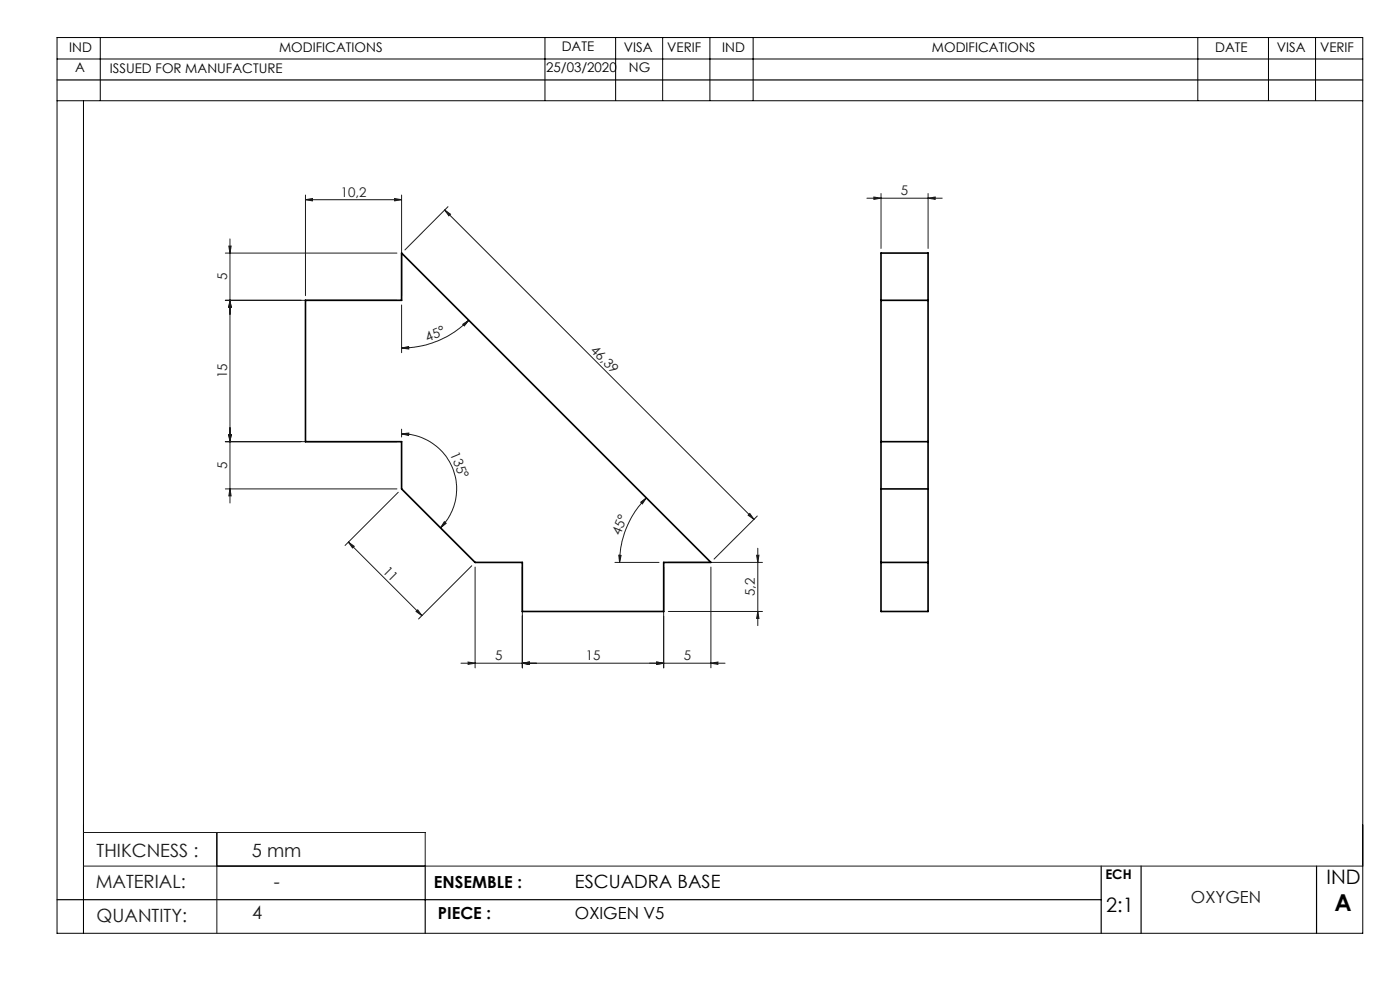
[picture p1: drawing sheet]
<svg xmlns="http://www.w3.org/2000/svg" width="297mm" height="210mm" viewBox="0 0 297 210" stroke-linecap="round" stroke-linejoin="round" font-family="sans-serif">
<g fill="none" stroke="#191924" stroke-width=".21">
<path d="M47.8 53.7h36.4M48.5 52.2h.5l-.2 1.5zM48.8 50.7v56M64.8 42.4l1.5-.3v.5zM64.8 41.4v21.3M64.8 42.4h20.4M83.7 42.1l1.5 .3-1.5 .2zM85.2 41.4v21.3M94.3 44.5l1.3 .9-.4 .4zM94.3 44.5l65.6 65.7M95 43.8l-9.1 9.2M183.9 42h16"/>
<path d="M185.4 41.8l1.5 .2-1.5 .3zM186.9 41.1v11.6M196.9 42l1.5-.2v.5zM196.9 41.1v11.6M47.8 63.7h36.4M48.8 63.7l.2 1.5h-.5zM85.2 73.8l1.5-.3v.5zM85.2 64.7v10.1M98.2 68.8l1.2-.9-.9 1.2zM99.4 67.9a20.1 20.1 0 0 1-14.2 5.9M47.8 93.7h36.4M48.5 92.2h.5l-.2 1.5z"/>
<path d="M85.2 92l1.5-.1v.5zM85.2 92a11.7 11.7 0 0 1 10.8 7.2 11.7 11.7 0 0 1-2.5 12.8M85.2 91v1.7M47.8 103.7h36.4M48.8 103.7l.2 1.5h-.5zM73.9 115l1.2 .9-.3 .3zM73.9 115l15.6 15.6M84.5 104.4l-11.3 11.3M94.3 110.7l.4 .3-1.2 1zM130.5 119.3h9.3M131.3 117.8h.5l-.4 1.5zM135.9 106.5l1.2-.9-.8 1.3z"/>
<path d="M137.1 105.6a19.4 19.4 0 0 0-5.7 13.7M141.8 119.3h19.9M158.7 109.3l.4-.4 .8 1.3zM160.5 117.8h.5l-.2 1.5zM160.7 109.5l-9.2 9.1M160.8 116.3v16.4M88.3 129.7l.3-.3 .9 1.2zM100.1 120l-11.3 11.3M100.8 120.3v21.4M110.8 120.3v21.4M140.8 120.3v21.4M141.8 129.7h19.9"/>
<path d="M150.8 120.3v21.4M160.8 129.7l.2 1.5h-.5zM97.8 140.7h56M99.3 140.4l1.5 .3-1.5 .2zM110.8 140.7l1.5-.3v.5zM139.3 140.4l1.5 .3-1.5 .2zM150.8 140.7l1.5-.3v.5zM17.7 176.6h72.5v7.1M46 176.6v21.4M17.7 183.7h271.4"/>
</g>
<g fill="none" stroke="#000" stroke-width=".21">
<path d="M12.1 12.5h277M12.1 8h277v190h-277zM21.3 8v13.3M115.6 8v13.3M130.6 8v13.3M140.6 8v13.3M150.6 8v13.3M159.8 8v13.3M254.1 8v13.3M269.1 8v13.3M279.1 8v13.3M12.1 21.4h277"/>
<path d="M17.7 21.4v176.6"/>
</g>
<path d="M12.1 17h277M12.1 190.8h221.5M90.2 183.7v14.3M233.6 183.7v14.3M242.1 183.7v14.3M279.3 183.7v14.3" fill="none" stroke="#000" stroke-width=".25"/>
<g fill="#191924">
<path d="M94.3 110.7l.4 .3-1.2 1zM85.2 92l1.5-.1v.5z"/>
<path d="M88.3 129.7l.3-.3 .9 1.2zM73.9 115l1.2 .9-.3 .3z"/>
<path d="M150.8 140.7l1.5-.3v.5zM139.3 140.4l1.5 .3-1.5 .2z"/>
<path d="M139.3 140.4l1.5 .3-1.5 .2zM110.8 140.7l1.5-.3v.5zM110.8 140.7l1.5-.3v.5zM99.3 140.4l1.5 .3-1.5 .2z"/>
<path d="M64.8 42.4l1.5-.3v.5zM83.7 42.1l1.5 .3-1.5 .2zM185.4 41.8l1.5 .2-1.5 .3zM196.9 42l1.5-.2v.5z"/>
<path d="M85.2 73.8l1.5-.3v.5zM98.2 68.8l1.2-.9-.9 1.2z"/>
<path d="M135.9 106.5l1.2-.9-.8 1.3zM131.3 117.8h.5l-.4 1.5z"/>
<path d="M48.5 92.2h.5l-.2 1.5zM48.8 63.7l.2 1.5h-.5zM48.8 63.7l.2 1.5h-.5zM48.5 52.2h.5l-.2 1.5zM48.8 103.7l.2 1.5h-.5zM48.5 92.2h.5l-.2 1.5z"/>
<path d="M160.5 117.8h.5l-.2 1.5zM160.8 129.7l.2 1.5h-.5z"/>
<path d="M94.3 44.5l1.3 .9-.4 .4zM158.7 109.3l.4-.4 .8 1.3z"/>
</g>
<path d="M186.9 53.7h10v76h-10zM64.8 63.7h20.4v-10l65.6 65.6h-10v10.4h-30v-10.4h-10l-15.6-15.6v-10h-20.4zM186.9 63.7h10M186.9 93.7h10M186.9 119.3h10M186.9 103.7h10" fill="none" stroke="#000" stroke-width=".35"/>
<text font-size="4.9" x="283.1" y="193.3">A</text>
<g font-size="4.2">
<text x="281.4" y="187.6">IND</text>
<text x="234.7" y="193.4">2:1</text>
</g>
<g font-size="3.9" fill="#191924">
<text x="20.5" y="181.8">THIKCNESS :</text>
<text x="53.5" y="181.8">5 mm</text>
<text x="20.3" y="188.3">MATERIAL:</text>
<text x="58.1" y="188.4">-</text>
<text x="20.5" y="195.5">QUANTITY:</text>
<text x="53.5" y="195">4</text>
</g>
<text font-size="3.9" x="122" y="188.4">ESCUADRA BASE</text>
<g font-size="3.5">
<text x="92.1" y="188.4">ENSEMBLE :</text>
<text x="92.9" y="195">PIECE :</text>
<text x="122" y="195">OXIGEN V5</text>
</g>
<text font-size="3.5" fill="#191924" x="252.7" y="191.5">OXYGEN</text>
<g font-size="2.8">
<text x="14.7" y="11">IND</text>
<text x="59.2" y="11">MODIFICATIONS</text>
<text x="119.2" y="10.9">DATE</text>
<text x="132.4" y="11">VISA</text>
<text x="141.5" y="11">VERIF</text>
<text x="153.2" y="11">IND</text>
<text x="197.7" y="11">MODIFICATIONS</text>
<text x="257.8" y="11">DATE</text>
<text x="270.9" y="11">VISA</text>
<text x="280" y="11.1">VERIF</text>
<text x="16" y="15.3">A</text>
<text x="23.3" y="15.5">ISSUED FOR MANUFACTURE</text>
<text x="115.9" y="15.3">25/03/2020</text>
<text x="133.4" y="15.3">NG</text>
<text x="234.5" y="186.5">ECH</text>
</g>
<g font-size="2.8" fill="#191924">
<text x="72.3" y="41.7">10,2</text>
<text x="191.1" y="41.4">5</text>
<text x="48.2" y="59.5" transform="rotate(-90 48.2 59.5)">5</text>
<text x="90.7" y="72.5" transform="rotate(-23 90.7 72.5)">45°</text>
<text x="125.1" y="74.4" transform="rotate(45 125.1 74.4)">46,39</text>
<text x="48.2" y="80.2" transform="rotate(-90 48.2 80.2)">15</text>
<text x="48.2" y="99.5" transform="rotate(-90 48.2 99.5)">5</text>
<text x="95.5" y="96.3" transform="rotate(67 95.5 96.3)">135°</text>
<text x="131.6" y="113.6" transform="rotate(-67 131.6 113.6)">45°</text>
<text x="81" y="121.2" transform="rotate(45 81 121.2)">11</text>
<text x="160.2" y="126.4" transform="rotate(-90 160.2 126.4)">5,2</text>
<text x="105" y="140.1">5</text>
<text x="124.3" y="140.1">15</text>
<text x="145" y="140.1">5</text>
</g>
</svg>
